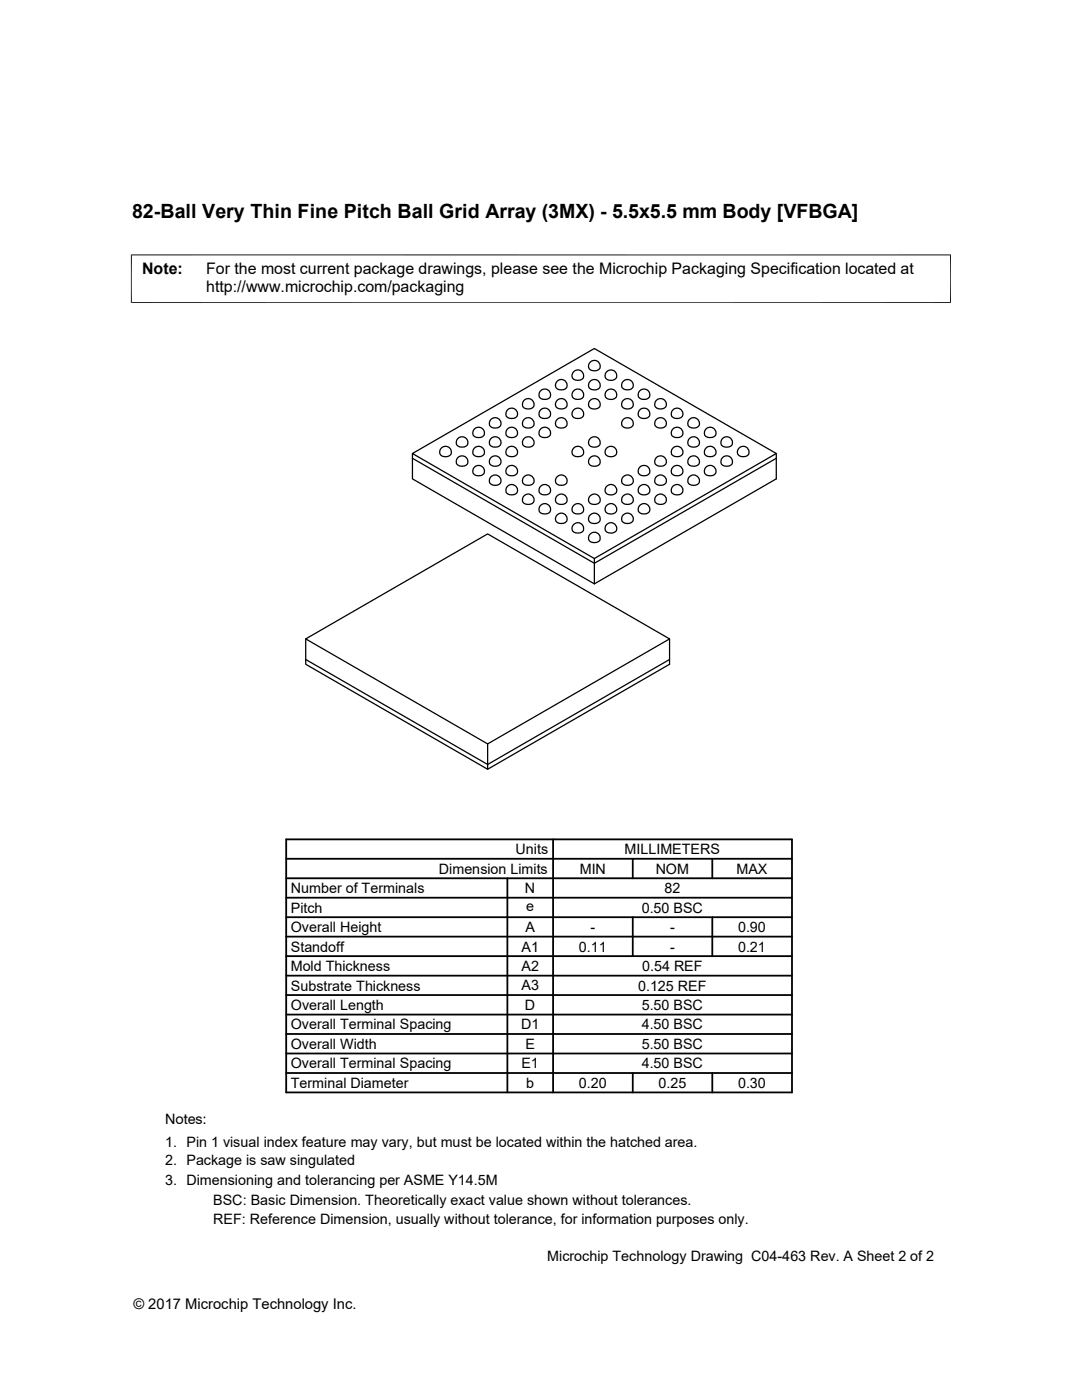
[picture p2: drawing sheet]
<svg xmlns="http://www.w3.org/2000/svg" width="216mm" height="279mm" viewBox="0 0 216 279" stroke-linecap="round" stroke-linejoin="round" font-family="sans-serif">
<g fill="none" stroke="#000" stroke-width=".25">
<path d="M104.6 79.9a1.12 1.12 0 0 1 1.6-.1 1.12 1.12 0 0 1 0 1.6 1.25 1.25 0 0 1-2-.6zM107.9 78a1.12 1.12 0 0 1 1.6-.1 1.12 1.12 0 0 1 0 1.6 1.25 1.25 0 0 1-2-.6zM111.2 79.9a1.12 1.12 0 0 1 1.6-.1 1.12 1.12 0 0 1 0 1.6 1.28 1.28 0 0 1-2-.6zM111.2 76.1a1.12 1.12 0 0 1 1.6-.1 1.12 1.12 0 0 1 0 1.6 1.28 1.28 0 0 1-2-.6zM114.5 78a1.12 1.12 0 0 1 1.6-.1 1.12 1.12 0 0 1 0 1.6 1.28 1.28 0 0 1-2-.6zM114.5 74.2a1.12 1.12 0 0 1 1.6-.1 1.12 1.12 0 0 1 0 1.6 1.28 1.28 0 0 1-2-.6zM117.8 79.9a1.12 1.12 0 0 1 1.6-.1 1.12 1.12 0 0 1 0 1.6 1.24 1.24 0 0 1-2-.7zM117.8 76.1a1.12 1.12 0 0 1 1.6-.1 1.12 1.12 0 0 1 0 1.6 1.24 1.24 0 0 1-2-.7zM117.8 72.3a1.12 1.12 0 0 1 1.6-.1 1.12 1.12 0 0 1 0 1.6 1.24 1.24 0 0 1-2-.7zM121.1 78a1.1 1.1 0 0 1 1.5-.2 1.1 1.1 0 0 1 .3 1.5 1.1 1.1 0 0 1-1.5 .3l-.4-.1a1.02 1.02 0 0 1 .1-1.5zM121.1 74.2a1.1 1.1 0 0 1 1.5-.2 1.1 1.1 0 0 1 .3 1.5 1.1 1.1 0 0 1-1.5 .3l-.4-.1a1.02 1.02 0 0 1 .1-1.5zM124.4 79.9a1.12 1.12 0 0 1 1.6-.1 1.12 1.12 0 0 1 0 1.6 1.26 1.26 0 0 1-2-.6z"/>
<path d="M124.4 76.1a1.12 1.12 0 0 1 1.6-.1 1.12 1.12 0 0 1 0 1.6 1.26 1.26 0 0 1-2-.6zM127.7 78a1.12 1.12 0 0 1 1.6-.1 1.12 1.12 0 0 1 0 1.6 1.26 1.26 0 0 1-2-.6zM131 79.9a1.12 1.12 0 0 1 1.6-.1 1.12 1.12 0 0 1 0 1.6 1.26 1.26 0 0 1-2-.6zM82.3 90.5l36.3-20.9 36.3 20.9-36.3 21zM82.3 91.5l36.3 20.9 36.3-20.9M88.1 89.4a1.1 1.1 0 0 1 1.5-.2 1.1 1.1 0 0 1 .3 1.5 1.1 1.1 0 0 1-1.5 .4l-.4-.2a1.02 1.02 0 0 1 .1-1.5zM91.4 91.3a1.12 1.12 0 0 1 1.6-.1 1.12 1.12 0 0 1 0 1.7 1.26 1.26 0 0 1-2-.7zM91.4 87.5a1.12 1.12 0 0 1 1.6-.1 1.12 1.12 0 0 1 0 1.6 1.26 1.26 0 0 1-2-.6zM94.7 93.2a1.12 1.12 0 0 1 1.6 0 1.12 1.12 0 0 1 0 1.6 1.26 1.26 0 0 1-2-.7zM94.7 89.4a1.12 1.12 0 0 1 1.6-.1 1.12 1.12 0 0 1 0 1.7 1.26 1.26 0 0 1-2-.7zM94.7 85.6a1.12 1.12 0 0 1 1.6-.1 1.12 1.12 0 0 1 0 1.6 1.26 1.26 0 0 1-2-.6zM98 95.1a1.12 1.12 0 0 1 1.5 0 1.12 1.12 0 0 1 .1 1.6 1.26 1.26 0 0 1-2-.7z"/>
<path d="M98 91.3a1.12 1.12 0 0 1 1.6 0 1.12 1.12 0 0 1 0 1.6 1.26 1.26 0 0 1-2-.7zM98 87.5a1.12 1.12 0 0 1 1.6-.1 1.12 1.12 0 0 1 0 1.6 1.26 1.26 0 0 1-2-.6zM98 83.7a1.12 1.12 0 0 1 1.6-.1 1.12 1.12 0 0 1 0 1.6 1.26 1.26 0 0 1-2-.6zM101.3 97a1.12 1.12 0 0 1 1.5 0 1.12 1.12 0 0 1 .1 1.6 1.26 1.26 0 0 1-2-.7zM101.3 93.2a1.12 1.12 0 0 1 1.6 0 1.12 1.12 0 0 1 0 1.6 1.26 1.26 0 0 1-2-.7zM101.3 89.4a1.12 1.12 0 0 1 1.6 0 1.12 1.12 0 0 1 0 1.6 1.26 1.26 0 0 1-2-.7zM101.3 85.6a1.12 1.12 0 0 1 1.6-.1 1.12 1.12 0 0 1 0 1.6 1.26 1.26 0 0 1-2-.6zM101.3 81.8a1.12 1.12 0 0 1 1.6-.1 1.12 1.12 0 0 1 0 1.6 1.26 1.26 0 0 1-2-.6zM104.6 99a1.12 1.12 0 0 1 1.5-.1 1.12 1.12 0 0 1 .1 1.6 1.25 1.25 0 0 1-2-.7zM104.6 95.1a1.12 1.12 0 0 1 1.5 0 1.12 1.12 0 0 1 .1 1.6 1.25 1.25 0 0 1-2-.7zM104.6 87.5a1.12 1.12 0 0 1 1.6 0 1.12 1.12 0 0 1 0 1.5 1.25 1.25 0 0 1-2-.6zM104.6 83.7a1.12 1.12 0 0 1 1.6-.1 1.12 1.12 0 0 1 0 1.6 1.25 1.25 0 0 1-2-.6z"/>
<path d="M107.9 97a1.12 1.12 0 0 1 1.6 0 1.12 1.12 0 0 1 0 1.6 1.25 1.25 0 0 1-2-.7zM107.9 85.6a1.12 1.12 0 0 1 1.6 0 1.12 1.12 0 0 1 0 1.5 1.25 1.25 0 0 1-2-.6zM107.9 81.8a1.12 1.12 0 0 1 1.6-.1 1.12 1.12 0 0 1 0 1.6 1.25 1.25 0 0 1-2-.6zM111.2 99a1.12 1.12 0 0 1 1.6-.1 1.12 1.12 0 0 1 0 1.6 1.28 1.28 0 0 1-2-.7zM111.2 95.1a1.12 1.12 0 0 1 1.6 0 1.12 1.12 0 0 1 0 1.6 1.28 1.28 0 0 1-2-.7zM111.2 83.7a1.12 1.12 0 0 1 1.6-.1 1.12 1.12 0 0 1 0 1.6 1.28 1.28 0 0 1-2-.6zM114.5 89.4a1.12 1.12 0 0 1 1.6 0 1.12 1.12 0 0 1 0 1.6 1.28 1.28 0 0 1-2-.7zM114.5 81.8a1.12 1.12 0 0 1 1.6-.1 1.12 1.12 0 0 1 0 1.6 1.28 1.28 0 0 1-2-.6zM117.8 99a1.12 1.12 0 0 1 1.6-.1 1.12 1.12 0 0 1 0 1.6 1.24 1.24 0 0 1-2-.8zM117.8 91.3a1.12 1.12 0 0 1 1.6 0 1.12 1.12 0 0 1 0 1.6 1.24 1.24 0 0 1-2-.8zM117.8 87.5a1.12 1.12 0 0 1 1.6 0 1.12 1.12 0 0 1 0 1.5 1.24 1.24 0 0 1-2-.7zM121.1 97a1.12 1.12 0 0 1 1.6 0 1.12 1.12 0 0 1 0 1.6 1.22 1.22 0 0 1-2-.8z"/>
<path d="M121.1 89.4a1.1 1.1 0 0 1 1.5-.2 1.1 1.1 0 0 1 .3 1.5 1.1 1.1 0 0 1-1.5 .4l-.4-.2a1.02 1.02 0 0 1 .1-1.5zM124.4 99a1.12 1.12 0 0 1 1.6-.1 1.12 1.12 0 0 1 0 1.6 1.26 1.26 0 0 1-2-.7zM124.4 95.1a1.12 1.12 0 0 1 1.6 0 1.12 1.12 0 0 1 0 1.6 1.26 1.26 0 0 1-2-.7zM124.4 83.7a1.12 1.12 0 0 1 1.6-.1 1.12 1.12 0 0 1 0 1.6 1.26 1.26 0 0 1-2-.6zM127.7 97a1.12 1.12 0 0 1 1.6 0 1.12 1.12 0 0 1 0 1.6 1.26 1.26 0 0 1-2-.7zM127.7 93.2a1.12 1.12 0 0 1 1.6 0 1.12 1.12 0 0 1 0 1.6 1.26 1.26 0 0 1-2-.7zM127.7 81.8a1.12 1.12 0 0 1 1.6-.1 1.12 1.12 0 0 1 0 1.6 1.26 1.26 0 0 1-2-.6zM131 99a1.12 1.12 0 0 1 1.5-.1 1.12 1.12 0 0 1 .1 1.6 1.26 1.26 0 0 1-2-.7zM131 95.1a1.12 1.12 0 0 1 1.5 0 1.12 1.12 0 0 1 .1 1.6 1.26 1.26 0 0 1-2-.7zM131 91.3a1.12 1.12 0 0 1 1.6 0 1.12 1.12 0 0 1 0 1.6 1.26 1.26 0 0 1-2-.7zM131 83.7a1.12 1.12 0 0 1 1.6-.1 1.12 1.12 0 0 1 0 1.6 1.26 1.26 0 0 1-2-.6zM134.3 97a1.12 1.12 0 0 1 1.5 0 1.12 1.12 0 0 1 .1 1.6 1.26 1.26 0 0 1-2-.7z"/>
<path d="M134.3 93.2a1.12 1.12 0 0 1 1.6 0 1.12 1.12 0 0 1 0 1.6 1.26 1.26 0 0 1-2-.7zM134.3 89.4a1.12 1.12 0 0 1 1.6 0 1.12 1.12 0 0 1 0 1.6 1.26 1.26 0 0 1-2-.7zM134.3 85.6a1.12 1.12 0 0 1 1.6-.1 1.12 1.12 0 0 1 0 1.6 1.26 1.26 0 0 1-2-.6zM134.3 81.8a1.12 1.12 0 0 1 1.6-.1 1.12 1.12 0 0 1 0 1.6 1.26 1.26 0 0 1-2-.6zM137.6 95.1a1.12 1.12 0 0 1 1.5 0 1.12 1.12 0 0 1 .1 1.6 1.26 1.26 0 0 1-2-.7zM137.6 91.3a1.12 1.12 0 0 1 1.6 0 1.12 1.12 0 0 1 0 1.6 1.26 1.26 0 0 1-2-.7zM137.6 87.5a1.12 1.12 0 0 1 1.6 0 1.12 1.12 0 0 1 0 1.5 1.26 1.26 0 0 1-2-.6zM137.6 83.7a1.12 1.12 0 0 1 1.6-.1 1.12 1.12 0 0 1 0 1.6 1.26 1.26 0 0 1-2-.6zM140.9 93.2a1.12 1.12 0 0 1 1.6 0 1.12 1.12 0 0 1 0 1.6 1.25 1.25 0 0 1-2-.7zM140.9 89.4a1.12 1.12 0 0 1 1.6 0 1.12 1.12 0 0 1 0 1.6 1.25 1.25 0 0 1-2-.7zM140.9 85.6a1.12 1.12 0 0 1 1.6-.1 1.12 1.12 0 0 1 0 1.6 1.25 1.25 0 0 1-2-.6zM144.2 91.3a1.12 1.12 0 0 1 1.6 0 1.12 1.12 0 0 1 0 1.6 1.25 1.25 0 0 1-2-.7z"/>
<path d="M144.2 87.5a1.12 1.12 0 0 1 1.6 0 1.12 1.12 0 0 1 0 1.5 1.25 1.25 0 0 1-2-.6zM147.5 89.4a1.12 1.12 0 0 1 1.6 0 1.12 1.12 0 0 1 0 1.6 1.28 1.28 0 0 1-2-.7zM154.9 90.5v5.1l-36.3 20.9-36.3-20.9v-5.1M107.9 100.9a1.12 1.12 0 0 1 1.6-.1 1.12 1.12 0 0 1 0 1.6 1.25 1.25 0 0 1-2-.7zM111.2 102.8a1.12 1.12 0 0 1 1.6-.1 1.12 1.12 0 0 1 0 1.6 1.28 1.28 0 0 1-2-.6zM114.5 104.7a1.12 1.12 0 0 1 1.6-.1 1.12 1.12 0 0 1 0 1.6 1.28 1.28 0 0 1-2-.6zM114.5 100.9a1.12 1.12 0 0 1 1.6-.1 1.12 1.12 0 0 1 0 1.6 1.28 1.28 0 0 1-2-.7zM117.8 106.6a1.12 1.12 0 0 1 1.6-.1 1.12 1.12 0 0 1 0 1.6 1.24 1.24 0 0 1-2-.8zM117.8 102.8a1.12 1.12 0 0 1 1.6-.1 1.12 1.12 0 0 1 0 1.6 1.24 1.24 0 0 1-2-.8zM118.6 111.5v5M121.1 104.7a1.12 1.12 0 0 1 1.6-.1 1.12 1.12 0 0 1 0 1.6 1.22 1.22 0 0 1-2-.8zM121.1 100.9a1.12 1.12 0 0 1 1.6-.1 1.12 1.12 0 0 1 0 1.6 1.22 1.22 0 0 1-2-.8z"/>
<path d="M124.4 102.8a1.12 1.12 0 0 1 1.6-.1 1.12 1.12 0 0 1 0 1.6 1.26 1.26 0 0 1-2-.6zM127.7 100.9a1.12 1.12 0 0 1 1.6-.1 1.12 1.12 0 0 1 0 1.6 1.26 1.26 0 0 1-2-.7zM61 127.5l36.3-20.9 36.3 20.9-36.3 21zM61 131.6l36.3 21 36.3-21M61 127.5v5.1l36.3 20.9 36.3-20.9v-5.1M97.3 148.5v5"/>
</g>
<path d="M26.1 50.9h163.7M26.2 50.8v9.7M189.7 50.8v9.7M26.1 60.4h163.7" fill="none" stroke="#000" stroke-width=".2"/>
<g fill="none" stroke="#000" stroke-width=".36">
<path d="M57.1 179.2h100.9M57.1 175.3h100.9M57.1 171.4h100.9M57.1 167.5h100.9v50.5h-100.9zM101.2 175.3v42.7M110.4 167.5v50.5M126.3 171.4v3.9M142.1 171.4v3.9M57.1 186.9h100.9M57.1 183h100.9M57.1 190.8h100.9M57.1 198.6h100.9"/>
<path d="M57.1 194.7h100.9M126.3 183v7.8M142.1 183v7.8M57.1 202.5h100.9M57.1 210.2h100.9M57.1 206.4h100.9M57.1 214.1h100.9M126.3 214.1v3.9M142.1 214.1v3.9"/>
</g>
<text font-size="3.9" x="26.4" y="43.5">82-Ball Very Thin Fine Pitch Ball Grid Array (3MX) - 5.5x5.5 mm Body [VFBGA]</text>
<g font-size="3.2">
<text x="28.4" y="54.6">Note:</text>
<text x="41.1" y="54.6">For the most current package drawings, please see the Microchip Packaging Specification located at</text>
<text x="41.1" y="58.3">http://www.microchip.com/packaging</text>
</g>
<g font-size="2.9">
<text x="102.9" y="170.5">Units</text>
<text x="124.6" y="170.5">MILLIMETERS</text>
<text x="58" y="178.2">Number of Terminals</text>
<text x="87.6" y="174.4">Dimension Limits</text>
<text x="104.8" y="178.2">N</text>
<text x="115.7" y="174.4">MIN</text>
<text x="130.8" y="174.4">NOM</text>
<text x="132.6" y="178.2">82</text>
<text x="147" y="174.4">MAX</text>
<text x="58" y="182.1">Pitch</text>
<text x="105" y="181.8">e</text>
<text x="128" y="182.1">0.50 BSC</text>
<text x="58" y="186">Overall Height</text>
<text x="58" y="189.9">Standoff</text>
<text x="104.1" y="189.9">A1</text>
<text x="104.8" y="186">A</text>
<text x="115.5" y="189.9">0.11</text>
<text x="117.8" y="186">-</text>
<text x="133.7" y="186">-</text>
<text x="133.7" y="189.9">-</text>
<text x="147.3" y="186">0.90</text>
<text x="147.3" y="189.9">0.21</text>
<text x="58" y="193.8">Mold Thickness</text>
<text x="58" y="197.7">Substrate Thickness</text>
<text x="104.1" y="193.8">A2</text>
<text x="104.1" y="197.7">A3</text>
<text x="127.3" y="197.7">0.125 REF</text>
<text x="128.1" y="193.8">0.54 REF</text>
<text x="58" y="201.6">Overall Length</text>
<text x="104.8" y="201.6">D</text>
<text x="128" y="201.6">5.50 BSC</text>
<text x="58" y="209.3">Overall Width</text>
<text x="58" y="205.4">Overall Terminal Spacing</text>
<text x="104" y="205.4">D1</text>
<text x="104.8" y="209.3">E</text>
<text x="128" y="209.3">5.50 BSC</text>
<text x="128" y="205.4">4.50 BSC</text>
<text x="58" y="213.2">Overall Terminal Spacing</text>
<text x="104" y="213.2">E1</text>
<text x="128" y="213.2">4.50 BSC</text>
<text x="58" y="217.1">Terminal Diameter</text>
<text x="105" y="217.1">b</text>
<text x="115.5" y="217.1">0.20</text>
<text x="131.4" y="217.1">0.25</text>
<text x="147.3" y="217.1">0.30</text>
<text x="32.9" y="224.3">Notes:</text>
<text x="32.9" y="228.9">1. Pin 1 visual index feature may vary, but must be located within the hatched area.</text>
<text x="32.9" y="232.6">2. Package is saw singulated</text>
<text x="32.9" y="236.5">3. Dimensioning and tolerancing per ASME Y14.5M</text>
<text x="42.5" y="244.3">REF: Reference Dimension, usually without tolerance, for information purposes only.</text>
<text x="42.5" y="240.6">BSC: Basic Dimension. Theoretically exact value shown without tolerances.</text>
<text x="109.2" y="251.7">Microchip Technology Drawing C04-463 Rev. A Sheet 2 of 2</text>
<text x="26.6" y="261.3">© 2017 Microchip Technology Inc.</text>
</g>
</svg>
